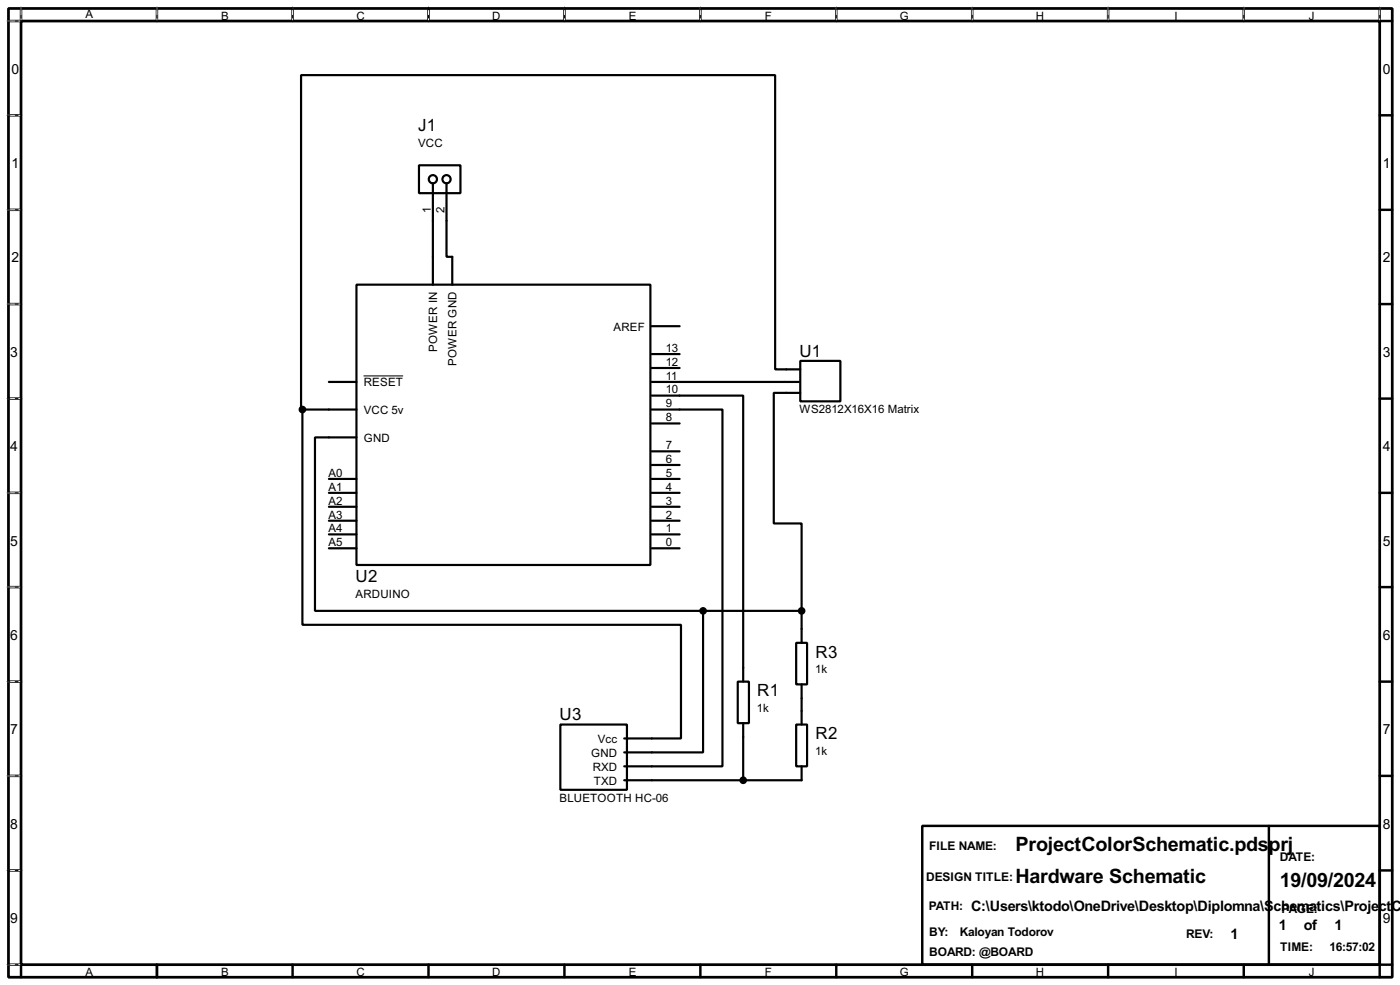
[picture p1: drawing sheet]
<svg xmlns="http://www.w3.org/2000/svg" width="256mm" height="180mm" viewBox="0 0 256 180" stroke-linecap="round" stroke-linejoin="round" font-family="sans-serif">
<path d="M1.6 1.6h253.5v177.3h-253.5zM3.9 3.9h248.9v172.7h-248.9z" fill="none" stroke="#000" stroke-width=".5"/>
<g fill="none" stroke="#000" stroke-width=".45">
<path d="M3.9 1.6v2.3h-2.3M28.8 1.6v2.3M53.6 1.6v2.3M78.5 1.6v2.3M103.4 1.6v2.3M128.3 1.6v2.3M153.2 1.6v2.3M178.1 1.6v2.3M203 1.6v2.3M227.9 1.6v2.3M252.8 1.6v2.3h2.3M1.6 21.1h2.3"/>
<path d="M1.6 38.4h2.3M252.8 21.1h2.3M252.8 38.4h2.3M1.6 55.7h2.3M252.8 55.7h2.3M1.6 73h2.3M252.8 73h2.3M1.6 90.2h2.3M252.8 90.2h2.3M1.6 107.5h2.3M252.8 107.5h2.3M1.6 124.8h2.3"/>
<path d="M252.8 124.8h2.3M1.6 142h2.3M1.6 159.3h2.3M169 151.2h83.8v25.4h-83.8zM232.5 151.2v25.4M252.8 142h2.3M252.8 159.3h2.3M1.6 176.6h2.3v2.3M28.8 176.6v2.3M53.6 176.6v2.3M78.5 176.6v2.3M103.4 176.6v2.3"/>
<path d="M128.3 176.6v2.3M153.2 176.6v2.3M178.1 176.6v2.3M203 176.6v2.3M227.9 176.6v2.3M255.1 176.6h-2.3v2.3"/>
</g>
<g fill="none" stroke="#fff" stroke-width=".18">
<path d="M1.3 3.9h2.3M3.9 1.3v2.3M28.8 1.3v2.3M53.6 1.3v2.3M78.5 1.3v2.3M103.4 1.3v2.3M128.3 1.3v2.3M153.2 1.3v2.3M178.1 1.3v2.3M203 1.3v2.3M227.9 1.3v2.3M252.8 1.3v2.3"/>
<path d="M1.3 21.1h2.3M1.3 38.4h2.3M1.3 55.7h2.3M1.3 73h2.3M1.3 90.2h2.3M1.3 107.5h2.3M1.3 124.8h2.3M1.3 142h2.3M1.3 159.3h2.3M1.3 176.6h2.3"/>
</g>
<g fill="none" stroke="#000" stroke-width=".18" stroke-dasharray=".5 1">
<path d="M1.3 3.9h2.3M3.9 1.3v2.3M28.8 1.3v2.3M53.6 1.3v2.3M78.5 1.3v2.3M103.4 1.3v2.3M128.3 1.3v2.3M153.2 1.3v2.3M178.1 1.3v2.3M203 1.3v2.3M227.9 1.3v2.3M252.8 1.3v2.3"/>
<path d="M1.3 21.1h2.3M1.3 38.4h2.3M1.3 55.7h2.3M1.3 73h2.3M1.3 90.2h2.3M1.3 107.5h2.3M1.3 124.8h2.3M1.3 142h2.3M1.3 159.3h2.3M1.3 176.6h2.3"/>
</g>
<g fill="none" stroke="#000" stroke-width=".4">
<path d="M76.8 30.3h7.6v5.1h-7.6zM79.3 33.6v18.5M81.8 33.6v13.4h1.1v5.1M65.3 52.1h53.9v51.3h-53.9zM119.4 59.7h5.1M55.4 75v39.4h69.4v20.8h-10.4M55.4 75h9.9M60.3 69.9h5M119.4 75h13v65.3h-18M119.4 72.4h16.8v52.4M119.4 69.9h27M119.4 77.5h5.1"/>
<path d="M119.4 67.4h5.1M119.4 64.8h5.1M146.6 66.1h7.4v7.4h-7.4zM146.6 71.9h-4.8v23.9h5.1v16M146.6 67.6h-4.6v-53.8h-86.8v61.2h.2M60.3 97.8h5M60.3 95.3h5M60.3 92.8h5M60.3 90.2h5M60.3 87.7h5M65.3 80.1h-7.6v31.7h71.1M119.4 97.8h5.1"/>
<path d="M119.4 95.3h5.1M119.4 92.8h5.1M119.4 90.2h5.1M119.4 87.7h5.1M119.4 85.1h5.1M119.4 82.6h5.1M60.3 100.4h5M119.4 100.4h5.1M128.8 111.8v25.9h-14.4M128.8 111.8h18.1M145.9 117.7h2v7.6h-2zM146.9 111.8v5.9"/>
<path d="M102.7 132.6h12.2v12h-12.2zM135.2 124.8h2v7.6h-2zM136.2 132.4v10.4M145.9 132.6h2v7.7h-2zM146.9 125.3v7.3M146.9 140.3v2.5h-32.5"/>
<circle cx="79.3" cy="32.8" r=".75"/>
<circle cx="81.8" cy="32.8" r=".75"/>
</g>
<g fill="#000" stroke="#000" stroke-width=".4">
<circle cx="55.4" cy="75" r=".5"/>
<circle cx="128.8" cy="111.8" r=".5"/>
<circle cx="146.8" cy="111.8" r=".5"/>
<circle cx="136.1" cy="142.8" r=".5"/>
</g>
<path d="M66.6 68.8h7.3" fill="none" stroke="#000" stroke-width=".18"/>
<g font-size="4.1">
<text x="186" y="155.8">ProjectColorSchematic.pdsprj</text>
<text x="186" y="161.7">Hardware Schematic</text>
<text x="234.5" y="162.4">19/09/2024</text>
</g>
<g font-size="3.5">
<text x="76.6" y="24">J1</text>
<text x="146.5" y="65.3">U1</text>
<text x="65.2" y="106.5">U2</text>
<text x="149.4" y="120.4">R3</text>
<text x="102.5" y="131.8">U3</text>
<text x="138.7" y="127.5">R1</text>
<text x="149.4" y="135.3">R2</text>
</g>
<g font-size="3">
<text x="177.9" y="166.7">C:\Users\ktodo\OneDrive\Desktop\Diplomna\Schematics\ProjectC</text>
<text x="225.4" y="171.8">1</text>
<text x="234.3" y="170.3">1</text>
<text x="238.9" y="170.3">of</text>
<text x="244.5" y="170.3">1</text>
</g>
<g font-size="2.9">
<text x="2.1" y="13.5">0</text>
<text x="253.4" y="13.5">0</text>
<text x="2.1" y="30.7">1</text>
<text x="253.4" y="30.7">1</text>
<text x="2.1" y="48">2</text>
<text x="253.4" y="48">2</text>
<text x="1.9" y="65.3">3</text>
<text x="253.4" y="65.3">3</text>
<text x="1.9" y="82.5">4</text>
<text x="253.4" y="82.5">4</text>
<text x="1.9" y="99.9">5</text>
<text x="253.4" y="99.9">5</text>
<text x="1.9" y="117.1">6</text>
<text x="253.4" y="117.1">6</text>
<text x="1.9" y="134.4">7</text>
<text x="253.4" y="134.4">7</text>
<text x="1.9" y="151.7">8</text>
<text x="253.4" y="151.7">8</text>
<text x="1.9" y="168.9">9</text>
<text x="253.4" y="168.9">9</text>
</g>
<g font-size="2.5">
<text x="170.2" y="155.6">FILE NAME:</text>
<text x="169.7" y="161.2">DESIGN TITLE:</text>
<text x="234.5" y="157.7">DATE:</text>
<text x="170.1" y="166.5">PATH:</text>
<text x="234.8" y="167.1">PAGE:</text>
<text x="170.2" y="171.4">BY:</text>
<text x="175.8" y="171.4">Kaloyan Todorov</text>
<text x="217.3" y="171.6">REV:</text>
<text x="170.2" y="175">BOARD: @BOARD</text>
<text x="234.5" y="174.1">TIME:</text>
<text x="243.6" y="174.1">16:57:02</text>
</g>
<g font-size="2.4">
<text x="15.6" y="3.4">A</text>
<text x="40.5" y="3.6">B</text>
<text x="65.3" y="3.6">C</text>
<text x="90.2" y="3.6">D</text>
<text x="115.2" y="3.6">E</text>
<text x="140.1" y="3.6">F</text>
<text x="164.8" y="3.6">G</text>
<text x="189.8" y="3.6">H</text>
<text x="215.1" y="3.6">I</text>
<text x="239.8" y="3.6">J</text>
<text x="76.6" y="27">VCC</text>
<text x="78.9" y="39.1" transform="rotate(-90 78.9 39.1)">1</text>
<text x="81.4" y="39" transform="rotate(-90 81.4 39)">2</text>
<text x="80.1" y="64.4" transform="rotate(-90 80.1 64.4)">POWER IN</text>
<text x="112.4" y="60.5">AREF</text>
<text x="122" y="64.4">13</text>
<text x="66.6" y="70.7">RESET</text>
<text x="83.7" y="67" transform="rotate(-90 83.7 67)">POWER GND</text>
<text x="122" y="72">10</text>
<text x="122" y="69.5">11</text>
<text x="122" y="67">12</text>
<text x="66.6" y="75.8">VCC 5v</text>
<text x="122" y="77.1">8</text>
<text x="122" y="74.6">9</text>
<text x="146.4" y="75.7">WS2812X16X16 Matrix</text>
<text x="66.6" y="80.8">GND</text>
<text x="122" y="82.2">7</text>
<text x="60.2" y="89.8">A1</text>
<text x="60.2" y="87.3">A0</text>
<text x="122" y="89.8">4</text>
<text x="122" y="87.3">5</text>
<text x="122" y="84.7">6</text>
<text x="60.2" y="94.9">A3</text>
<text x="60.2" y="92.4">A2</text>
<text x="122" y="94.9">2</text>
<text x="122" y="92.4">3</text>
<text x="60.2" y="100">A5</text>
<text x="60.2" y="97.4">A4</text>
<text x="122" y="100">0</text>
<text x="122" y="97.4">1</text>
<text x="65.1" y="109.4">ARDUINO</text>
<text x="149.4" y="123.3">1k</text>
<text x="138.7" y="130.4">1k</text>
<text x="109.5" y="136">Vcc</text>
<text x="108.3" y="138.5">GND</text>
<text x="108.6" y="141.1">RXD</text>
<text x="108.8" y="143.6">TXD</text>
<text x="149.4" y="138.2">1k</text>
<text x="102.5" y="146.8">BLUETOOTH HC-06</text>
<text x="15.6" y="178.7">A</text>
<text x="40.5" y="178.7">B</text>
<text x="65.3" y="178.7">C</text>
<text x="90.2" y="178.7">D</text>
<text x="115.2" y="178.7">E</text>
<text x="140.1" y="178.7">F</text>
<text x="164.8" y="178.7">G</text>
<text x="189.8" y="178.7">H</text>
<text x="215.1" y="178.7">I</text>
<text x="239.8" y="178.7">J</text>
</g>
</svg>
